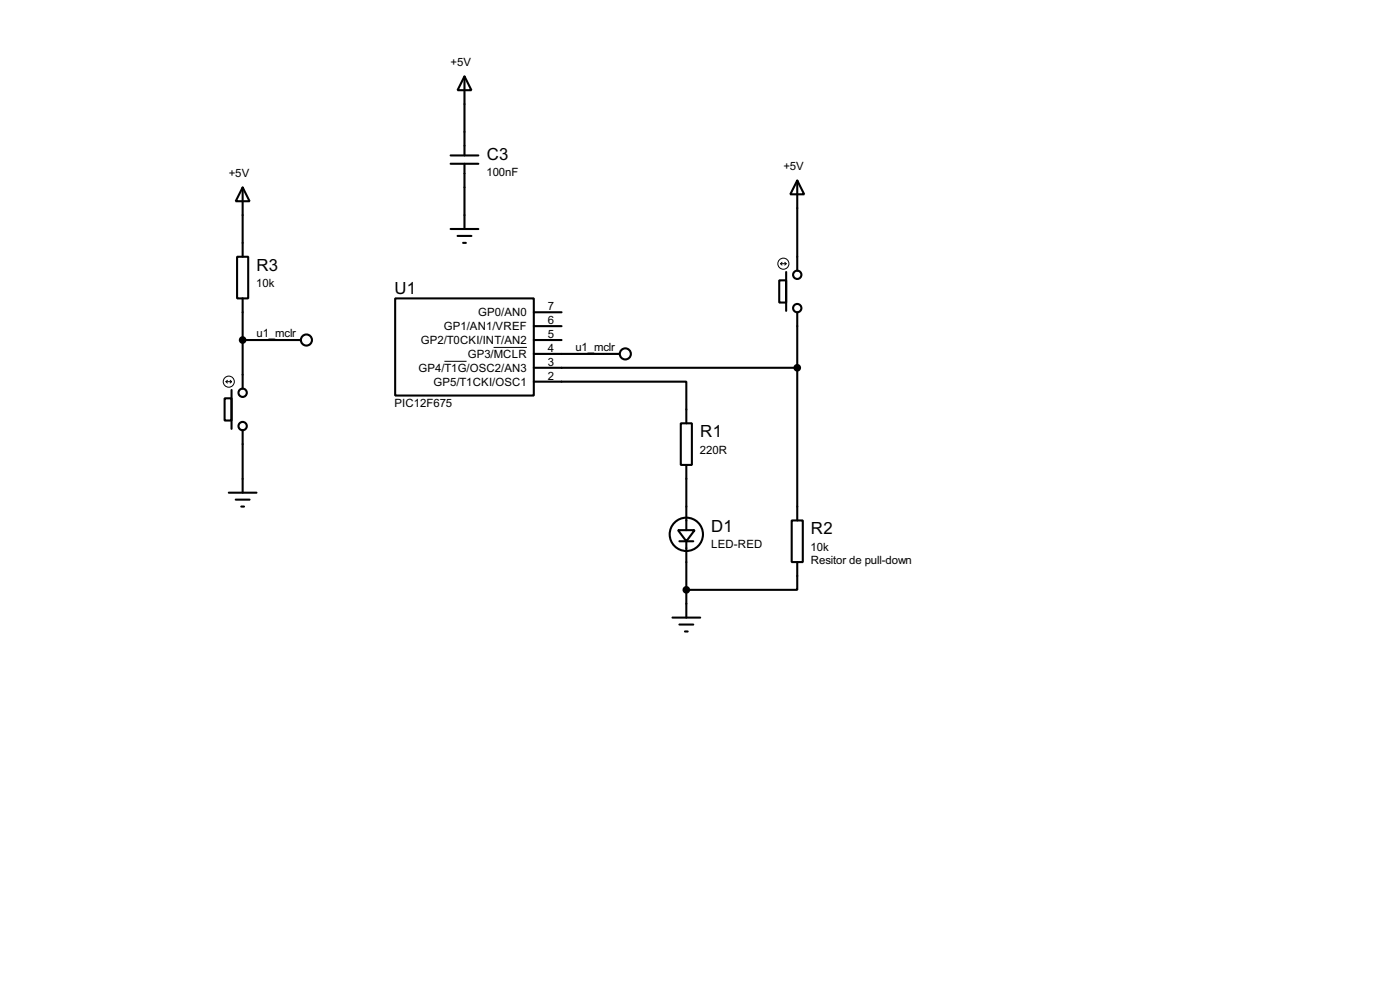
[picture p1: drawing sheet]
<svg xmlns="http://www.w3.org/2000/svg" width="256mm" height="180mm" viewBox="0 0 256 180" stroke-linecap="round" stroke-linejoin="round" font-family="sans-serif">
<g fill="none" stroke="#000" stroke-width=".38">
<path d="M85.1 14l1.3 2.5h-2.6zM85.1 14v14.4M44.4 34.3l1.3 2.5h-2.5zM44.4 34.3v12.7M82.5 28.4h5.1M82.5 30h5.1M85.1 30v11.9M146 33l1.3 2.6h-2.5zM146 33v16.5M43.4 47h2.1v7.6h-2.1zM44.4 54.6v16.5M72.4 54.6h25.4v17.8h-25.4z"/>
<path d="M82.5 41.9h5.1M83.8 43.2h2.6M84.8 44.4h.5M97.8 57.1h5.1M97.8 59.7h5.1M142.7 51.3h1.3v4.1h-1.3zM144 49.8v7.1M146 57.1v38.1M41.1 72.9h1.3v4.1h-1.3zM42.4 71.4v7.1M44.4 78.7v11.5M44.4 62.2h10.7"/>
<path d="M97.8 69.8h27.9v7.7M97.8 64.8h15.7M97.8 62.2h5.1M97.8 67.3h48.2M124.7 77.5h2v7.6h-2zM41.9 90.2h5.1M43.2 91.4h2.5M44.2 92.7h.5M124.2 97h3.1l-1.6 2.1zM124.5 99.1h2.5M125.7 85.1v11.9M125.7 99.1v13.9"/>
<path d="M145 95.2h2.1v7.7h-2.1zM123.2 113h5.1M124.5 114.3h2.5M125.5 115.6h.5M146 102.9v5h-20.3"/>
<circle cx="146" cy="56.4" r=".76"/>
<circle cx="146" cy="50.3" r=".76"/>
<circle cx="44.4" cy="71.9" r=".76"/>
<circle cx="44.4" cy="78" r=".76"/>
<circle cx="56.1" cy="62.2" r="1.02"/>
<circle cx="114.6" cy="64.8" r="1.02"/>
<circle cx="125.7" cy="97.8" r="3"/>
</g>
<g fill="none" stroke="#000" stroke-width=".18">
<path d="M143 48.3h1M143 48.3l.3 .2M143.3 48l-.3 .3M143.8 48l.2 .3M144 48.3l-.2 .2M41.4 69.8h1M41.4 69.8l.3 .3M41.7 69.6l-.3 .2M42.2 69.6l.2 .2M42.4 69.8l-.2 .3M81.4 66.1h4.1M90.4 63.6h6.1"/>
<circle cx="143.5" cy="48.3" r="1.02"/>
<circle cx="41.9" cy="69.9" r="1.02"/>
</g>
<g fill="#000" stroke="#000" stroke-width=".38">
<circle cx="44.4" cy="62.2" r=".51"/>
<circle cx="146" cy="67.3" r=".51"/>
<circle cx="125.7" cy="107.9" r=".51"/>
</g>
<g font-size="3.4">
<text x="89.2" y="29.3">C3</text>
<text x="47" y="49.6">R3</text>
<text x="72.3" y="53.8">U1</text>
<text x="128.3" y="80.1">R1</text>
<text x="130.3" y="97.3">D1</text>
<text x="148.6" y="97.8">R2</text>
</g>
<g font-size="2.3">
<text x="82.5" y="12.1">+5V</text>
<text x="41.9" y="32.5">+5V</text>
<text x="89.1" y="32.2">100nF</text>
<text x="143.5" y="31.2">+5V</text>
<text x="46.9" y="52.5">10k</text>
<text x="87.6" y="57.9">GP0/AN0</text>
<text x="100.3" y="56.8">7</text>
<text x="100.3" y="59.3">6</text>
<text x="47" y="61.7">u1_mclr</text>
<text x="77.1" y="62.9">GP2/T0CKI/INT/AN2</text>
<text x="81.3" y="60.4">GP1/AN1/VREF</text>
<text x="85.7" y="65.5">GP3/MCLR</text>
<text x="100.3" y="64.4">4</text>
<text x="100.3" y="61.8">5</text>
<text x="105.4" y="64.2">u1_mclr</text>
<text x="76.7" y="68">GP4/T1G/OSC2/AN3</text>
<text x="79.4" y="70.6">GP5/T1CKI/OSC1</text>
<text x="100.3" y="69.5">2</text>
<text x="100.3" y="66.9">3</text>
<text x="72.3" y="74.5">PIC12F675</text>
<text x="128.2" y="83">220R</text>
<text x="130.3" y="100.2">LED-RED</text>
<text x="148.5" y="100.8">10k</text>
<text x="148.5" y="103.3">Resitor de pull-down</text>
</g>
</svg>
